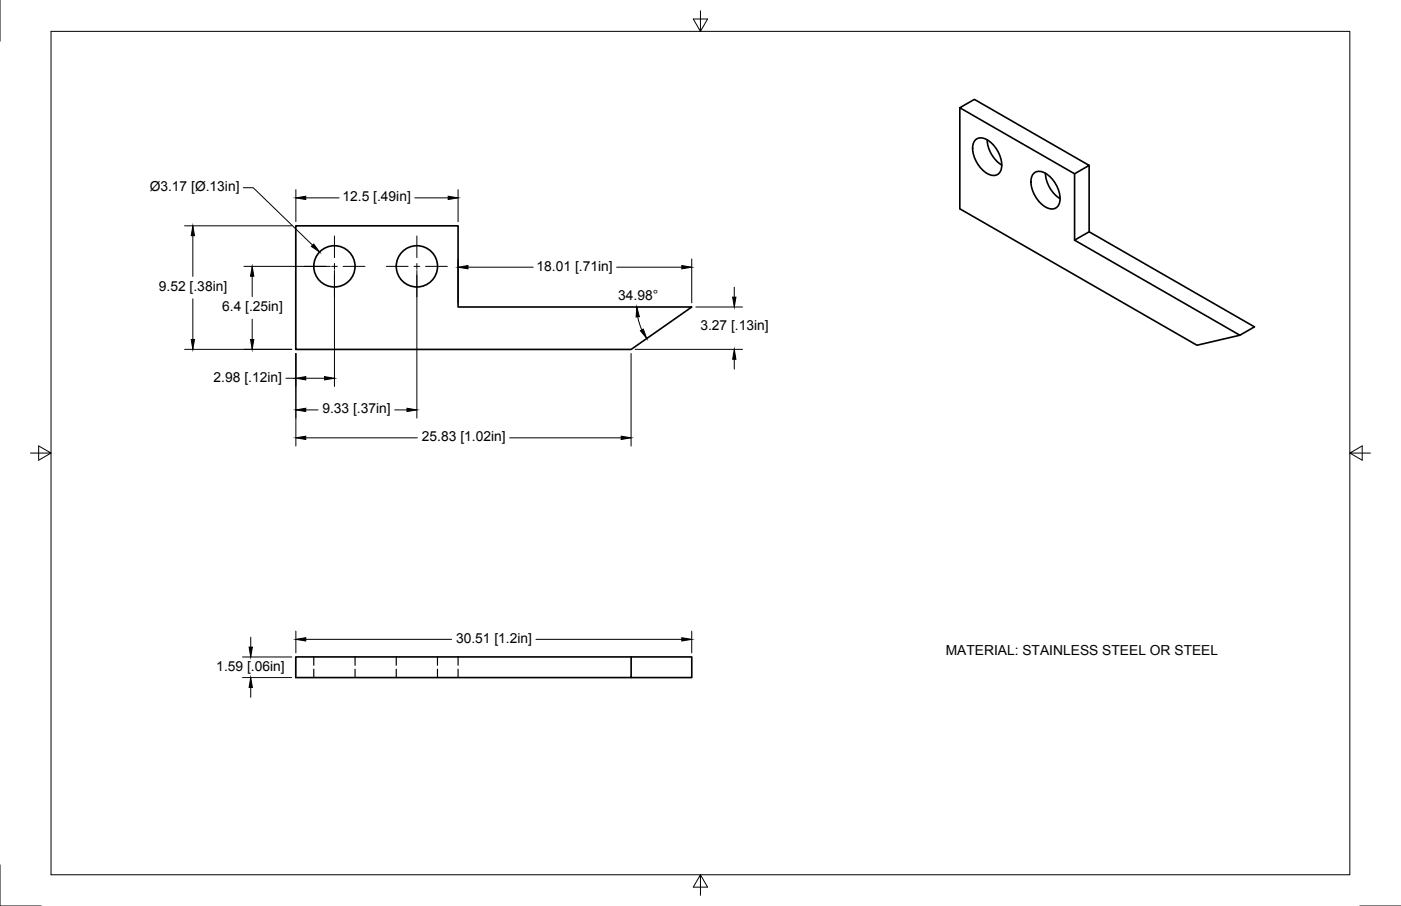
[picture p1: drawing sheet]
<svg xmlns="http://www.w3.org/2000/svg" width="432mm" height="279mm" viewBox="0 0 432 279" stroke-linecap="round" stroke-linejoin="round" font-family="sans-serif">
<!-- layer: Visible -->
<g fill="none" stroke="#000" stroke-width=".51">
<path d="M295.8 33.2l4.5-2.6 35.4 20.4-4.5 2.6-35.4-20.4v31.2l73.1 42.1 13.2-3.1-50.9-29.3v-20.5M300.8 43a3.4 3.4 0 0 1 4.2 .6 9.2 9.2 0 0 1 3.5 9 2.62 2.62 0 0 1-4.2 .9 9.2 9.2 0 0 1-4.3-9.4zM304.3 43.1a9.9 9.9 0 0 0 4.4 7.8M318.8 53.3a3.4 3.4 0 0 1 4.2 .6 9.2 9.2 0 0 1 3.4 9 2.62 2.62 0 0 1-4.2 .9 9.2 9.2 0 0 1-4.2-9.4zM322.2 53.4a9.9 9.9 0 0 0 4.5 7.9M335.7 51v20.5M91.2 69.6h50v25.1h72l-18.7 13.1h-103.3zM331.2 74.1l4.5-2.6 50.9 29.3-4.5 2.6M194.5 202.6v6.4h-103.3v-6.4h122v6.4h-18.7"/>
<circle cx="103.1" cy="82.1" r="6.4"/>
<circle cx="128.5" cy="82.1" r="6.4"/>
</g>
<!-- layer: Hidden -->
<path d="M96.7 202.6v2.6M96.7 206.4v2.6M109.4 202.6v2.6M109.4 206.4v2.6M122.1 202.6v2.6M122.1 206.4v2.6M134.8 202.6v2.6M134.8 206.4v2.6M141.2 202.6v2.6M141.2 206.4v2.6" fill="none" stroke="#000" stroke-width=".36"/>
<!-- layer: Border -->
<path d="M0 0v12.7M15.7 9.7h400.3v260.1h-400.3zM215.9 3.3v6.4l-2.2-3.8h4.4l-2.2 3.8M9.4 139.7h6.3l-3.8-2.2v4.4l3.8-2.2M416 139.7l3.8 2.2v-4.4l-3.8 2.2h6.4M0 266.7v12.7h12.7M215.9 269.8l2.2 3.8h-4.4l2.2-3.8v6.3M419.1 279.4h12.7" fill="none" stroke="#000" stroke-width=".31"/>
<!-- layer: Center Lines -->
<path d="M103.1 72.8v6.7M128.5 72.8v6.7M93.7 82.1h6.7M102.2 82.1h1.8M103.1 81.3v1.8M103.1 84.8v6.7M105.7 82.1h6.8M119.1 82.1h6.7M127.6 82.1h1.8M128.5 81.3v1.8M128.5 84.8v6.7M131.1 82.1h6.8" fill="none" stroke="#000" stroke-width=".31"/>
<!-- layer: Dimensions -->
<g fill="none" stroke="#000" stroke-width=".31">
<path d="M75 57.9h3l18.3 17.7M91.2 58.5v9.9M141.2 58.5v9.9M56.9 69.6h33M59.4 72.7v12.5M94.2 61h10.3M127.8 61h10.3M141.2 79.9v13.5M213.2 79.9v13.5M59.4 92.2v12.5M75.2 82.1h26.6M77.7 85.2v6.3"/>
<path d="M77.7 98.4v6.3M103.1 83.4v35.8M128.5 83.4v45.5M144.2 82.4h20.1M190 82.4h20.1M196.6 97.7l1.2 4M214.5 94.7h14.4M226.3 88.6v3M56.9 107.7h33M88.1 116.6h3.1M91.2 109v28.6M94.2 116.6h5.8"/>
<path d="M194.5 109v28.6M195.8 107.7h33.1M226.3 110.8v3M94.2 126.4h3.8M94.2 135h34.4M121.6 126.4h3.8M157.1 135h34.4M77.3 196.5v3.1M91.2 194.6v6.7M94.2 197.2h45M165.2 197.2h44.9M213.2 194.6v6.7"/>
<path d="M74.7 209h15.2M74.7 202.6h15.2M77.3 212v3.1"/>
</g>
<g fill="#000" stroke="#000" stroke-width=".31">
<path d="M59.4 69.6l.5 3.1h-1zM91.2 61l3-.5v1zM96.7 75.2l1.8 2.5-2.5-1.7zM138.1 60.5l3.1 .5-3.1 .5zM77.7 82.1l.5 3.1h-1zM141.2 82.4l3-.5v1zM196.3 94.7l.8 3h-1.1zM210.1 81.9l3.1 .5-3.1 .5zM225.8 91.6h1l-.5 3.1zM58.9 104.7h1l-.5 3zM77.2 104.7h1l-.5 3zM91.2 116.6l3-.5v1.1z"/>
<path d="M100 116.1l3.1 .5-3.1 .6zM197.4 102l.9-.5 1 2.9zM226.3 107.7l.5 3.1h-1zM91.2 126.4l3-.5v1zM91.2 135l3-.5v1zM125.4 125.9l3.1 .5-3.1 .5zM191.5 134.5l3 .5-3 .5zM76.8 199.6h1l-.5 3zM91.2 197.2l3-.5v1zM210.1 196.7l3.1 .5-3.1 .5zM77.3 209l.5 3h-1z"/>
</g>
<g font-size="4.3">
<text x="46.1" y="59">Ø3.17 [Ø.13in]</text>
<text x="105.6" y="62.1">12.5 [.49in]</text>
<text x="165.4" y="83.5">18.01 [.71in]</text>
<text x="49" y="89.8">9.52 [.38in]</text>
<text x="190.5" y="92.7">34.98°</text>
<text x="68.5" y="96.1">6.4 [.25in]</text>
<text x="215.9" y="101.9">3.27 [.13in]</text>
<text x="65.8" y="117.8">2.98 [.12in]</text>
<text x="99.4" y="127.5">9.33 [.37in]</text>
<text x="130" y="136.1">25.83 [1.02in]</text>
<text x="140.5" y="198.3">30.51 [1.2in]</text>
<text x="291.5" y="202">MATERIAL: STAINLESS STEEL OR STEEL</text>
<text x="66.7" y="206.9">1.59 [.06in]</text>
</g>
</svg>
